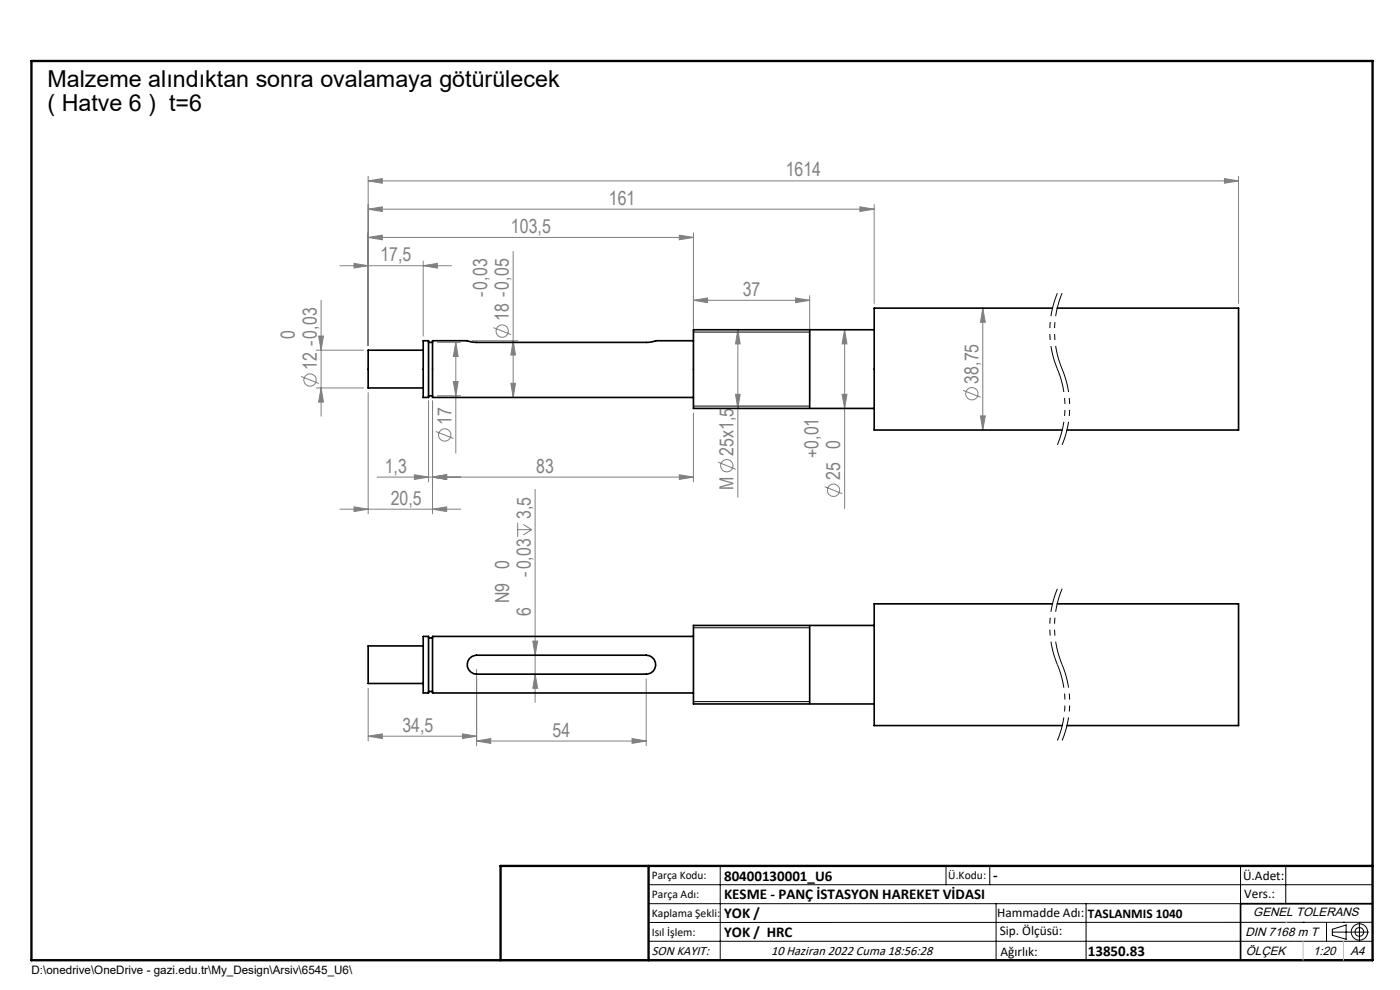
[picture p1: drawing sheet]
<svg xmlns="http://www.w3.org/2000/svg" width="297mm" height="210mm" viewBox="0 0 297 210" stroke-linecap="round" stroke-linejoin="round" font-family="sans-serif">
<g fill="none" stroke="#808080" stroke-width=".21">
<path d="M78.1 38.4l3-.5v1zM78.1 37.4v35.9M78.1 38.4h184.6M259.8 37.9l2.9 .5-2.9 .5zM262.7 37.4v27M72.1 56.4h23.7M75.1 55.9l3 .5-3 .5zM78.1 50.4l3-.5v1zM78.1 44.4l3-.5v1zM78.1 50.4h69M78.1 44.4h107.4M89.8 56.4l3-.5v1z"/>
<path d="M89.8 55.4v15.9M108.9 53.3v31M144.1 49.9l3 .5-3 .5zM147.1 49.4v35.7M182.4 43.9l3.1 .5-3.1 .5zM185.5 43.4v21M63.9 79.9l3.7 1.4M67.1 74.3h10M67.6 71.3h1l-.5 3zM68.1 63.7v24.6M92.8 72.6h4.9M96.7 72.6l.5 3h-1z"/>
<path d="M96.7 72.6v23.5M100.1 72.3h9.8M104.7 69.5l3.7 1.5M108.9 72.3l.5 3h-1zM147.1 63.7l3-.5v1zM147.1 63.7h24.7M156.5 69.9l.5 3h-1zM156.5 69.9v35.6M168.8 63.2l3 .5-3 .5zM171.8 62.7v22.4M179.2 69.9l.5 3h-1.1zM179.2 69.9v38"/>
<path d="M208.5 65.4l.5 3h-1zM208.5 65.4v25.8M67.1 82.3h10M68.1 82.3l.5 3h-1zM78.1 83.3v25.7M90.9 85v17.2M91.8 85v24M92.5 91.5l3.7 1.5M92.8 84h4.9M96.2 81h1l-.5 3zM108.4 81.3h1l-.5 3zM147.1 87.6v14.6"/>
<path d="M152.3 98l3.8 1.5M156 83.6h1l-.5 3zM178.6 83.6h1.1l-.5 3zM204.3 82.8l3.7 1.5M208 88.2h1l-.5 3zM72.1 108h25.7M75.1 107.5l3 .5-3 .5zM80 101.2h67.1M87.9 100.7l3 .5-3 .5zM91.8 101.2l3-.5v1zM91.8 108l3-.5v1zM109.8 110.9v3"/>
<path d="M109.8 112.4h3M111 111.3l1.8 1.1M112.8 112.4l-1.8 1.1M113.5 103.8v45.2M144.1 100.7l3 .5-3 .5zM175 103.2l3.7 1.5M113 136h1.1l-.6 3zM78.1 156.2l3-.5v1zM78.1 146v11.2M78.1 156.2h23M98.1 155.7l3 .5-3 .5zM101.1 142v16.2"/>
<path d="M101.1 157.2l3-.5v1zM101.1 157.2h36M113.5 143l.6 3h-1.1zM134.1 156.7l3 .5-3 .5zM137.1 144v14.2"/>
<circle cx="106.5" cy="70.2" r="1.31"/>
<circle cx="65.8" cy="80.6" r="1.31"/>
<circle cx="94.4" cy="92.3" r="1.31"/>
<circle cx="154.2" cy="98.8" r="1.31"/>
<circle cx="206.2" cy="83.5" r="1.31"/>
<circle cx="176.8" cy="104" r="1.31"/>
</g>
<path d="M224.3 62.2a20.9 20.9 0 0 0 0 16.1M224.3 78.3a20.9 20.9 0 0 1 0 16.1M225.3 62.2a20.9 20.9 0 0 0 0 16.1M225.3 78.3a20.9 20.9 0 0 1 0 16.1M224.3 124.9a20.9 20.9 0 0 0 0 16.1M225.3 124.9a20.9 20.9 0 0 0 0 16.1M224.3 141a20.9 20.9 0 0 1 0 16.1M225.3 141a20.9 20.9 0 0 1 0 16.1" fill="none" stroke="#000" stroke-width=".21" stroke-dasharray="6.3 1.3 1.3 1.3 1.3 1.3" stroke-dashoffset="1.3" stroke-linecap="butt"/>
<g fill="none" stroke="#000" stroke-width=".21">
<path d="M147.1 70.4h24.7M147.1 86.1h24.7M147.1 133.2h24.7M147.1 148.8h24.7M137.6 187.7h153.6M137.6 191.7h153.6M137.6 199.7h153.6M152.8 183.7v20M200.7 183.7v4M210 183.7v4M211.3 191.7v12M230.4 191.7v12"/>
<path d="M263.2 183.7v20M272.8 183.7v8M276.4 195.6h.1M281.4 195.6v4.1M282.6 197.7h7.8M282.6 197.1l3-.9v3l-3-.8zM285 195.6h.1M288.4 195.8v3.8M291.2 195.6l-153.6 .1"/>
<circle cx="288.4" cy="197.7" r="1.74"/>
<circle cx="288.4" cy="197.7" r=".93"/>
</g>
<path d="M171.8 69.9v16.7M171.8 132.7v16.6M291.2 191.7h-28v12M106.2 203.7h185" fill="none" stroke="#000" stroke-width=".35"/>
<path d="M6.7 12.9h284.5v190.8h-284.5zM137.6 183.7v20M291.2 183.7h-185v20" fill="none" stroke="#000" stroke-width=".5"/>
<path d="M272.8 195.6h.1M276.4 199.7v4M285 199.7v4" fill="none" stroke="#c0c0c0" stroke-width=".21"/>
<g fill="#808080">
<path d="M134.1 156.7l3 .5-3 .5zM101.1 157.2l3-.5v1zM91.8 108l3-.5v1zM75.1 107.5l3 .5-3 .5z"/>
<path d="M78.1 156.2l3-.5v1zM98.1 155.7l3 .5-3 .5zM75.1 55.9l3 .5-3 .5zM89.8 56.4l3-.5v1zM78.1 50.4l3-.5v1zM144.1 49.9l3 .5-3 .5zM78.1 44.4l3-.5v1zM182.4 43.9l3.1 .5-3.1 .5zM78.1 38.4l3-.5v1zM259.8 37.9l2.9 .5-2.9 .5zM147.1 63.7l3-.5v1zM168.8 63.2l3 .5-3 .5zM91.8 101.2l3-.5v1zM144.1 100.7l3 .5-3 .5zM87.9 100.7l3 .5-3 .5zM91.8 101.2l3-.5v1z"/>
<path d="M113.5 143l.6 3h-1.1zM113 136h1.1l-.6 3z"/>
<path d="M156.5 69.9l.5 3h-1zM156 83.6h1l-.5 3zM179.2 69.9l.5 3h-1.1zM178.6 83.6h1.1l-.5 3zM108.9 72.3l.5 3h-1zM108.4 81.3h1l-.5 3zM67.6 71.3h1l-.5 3zM68.1 82.3l.5 3h-1zM208.5 65.4l.5 3h-1zM208 88.2h1l-.5 3zM96.7 72.6l.5 3h-1zM96.2 81h1l-.5 3z"/>
</g>
<g fill="none" stroke="#000" stroke-width=".35">
<path d="M89.8 72.3h1.1v12h-1.1zM89.8 74.3h-11.7v8h11.7M90.9 72.6h.9M147.1 72.3h-8l-1.7 .3h-36.3l-1.2-.1-.8-.2h-7.3v12h55.3M185.5 69.9h-38.4v16.7h38.4M223.3 65.4h-37.8v25.8h39.8M224.3 65.4h38.4v25.8h-36.4M90.9 84h.9M89.8 135h1.1v12h-1.1zM89.8 137h-11.7v8h11.7M90.9 135.3h.9M99.6 139.7l.6-.5 .9-.2h36a2.01 2.01 0 0 1 2 2 2.01 2.01 0 0 1-2 2h-36a2.02 2.02 0 0 1-1.8-1.2 2.02 2.02 0 0 1 .3-2.1z"/>
<path d="M147.1 135h-55.3v12h55.3M185.5 132.7h-38.4v16.6h38.4M223.3 128.1h-37.8v25.8h39.8M224.3 128.1h38.4v25.8h-36.4M90.9 146.7h.9"/>
</g>
<g font-size="4.9">
<text x="10.1" y="18.5">Malzeme alındıktan sonra ovalamaya götürülecek</text>
<text x="10.1" y="23.5">( Hatve 6 ) t=6</text>
</g>
<g font-size="4.1" fill="#808080">
<text x="166.7" y="37.4">1614</text>
<text x="129.2" y="43.4">161</text>
<text x="108.4" y="49.4">103,5</text>
<text x="80.7" y="55.4">17,5</text>
<text x="103.3" y="62.9" transform="rotate(-90 103.3 62.9)">-0,03</text>
<text x="157.6" y="62.8">37</text>
<text x="62.6" y="71.8" transform="rotate(-90 62.6 71.8)">0</text>
<text x="108" y="68.1" transform="rotate(-90 108 68.1)">18 -0,05</text>
<text x="67.2" y="73.3" transform="rotate(-90 67.2 73.3)">-0,03</text>
<text x="67.2" y="78.4" transform="rotate(-90 67.2 78.4)">12</text>
<text x="207.6" y="81.4" transform="rotate(-90 207.6 81.4)">38,75</text>
<text x="95.8" y="90.1" transform="rotate(-90 95.8 90.1)">17</text>
<text x="178.3" y="95.2" transform="rotate(-90 178.3 95.2)">0</text>
<text x="81.6" y="100.3">1,3</text>
<text x="113.8" y="100.3">83</text>
<text x="155.6" y="96.7" transform="rotate(-90 155.6 96.7)">25x1,5</text>
<text x="173.6" y="97.1" transform="rotate(-90 173.6 97.1)">+0,01</text>
<text x="178.3" y="101.8" transform="rotate(-90 178.3 101.8)">25</text>
<text x="82.9" y="107.1">20,5</text>
<text x="155.6" y="103.9" transform="rotate(-90 155.6 103.9)">M</text>
<text x="112.6" y="110.1" transform="rotate(-90 112.6 110.1)">3,5</text>
<text x="108" y="120.8" transform="rotate(-90 108 120.8)">0</text>
<text x="112.6" y="122.3" transform="rotate(-90 112.6 122.3)">-0,03</text>
<text x="108" y="127.9" transform="rotate(-90 108 127.9)">N9</text>
<text x="112.6" y="130.7" transform="rotate(-90 112.6 130.7)">6</text>
<text x="85.4" y="155.2">34,5</text>
<text x="117.2" y="156.2">54</text>
</g>
<g font-size="3.2">
<text x="153.6" y="186.8">80400130001_U6</text>
<text x="153.6" y="190.8">KESME - PANÇ İSTASYON HAREKET VİDASI</text>
<text x="210.7" y="186.6">-</text>
<text x="153.6" y="194.8">YOK /</text>
<text x="153.6" y="198.8">YOK / HRC</text>
<text x="230.8" y="202.8">13850.83</text>
</g>
<g font-size="2.8">
<text x="263.7" y="186.7">Ü.Adet:</text>
<text x="263.9" y="190.5">Vers.:</text>
<text x="211.5" y="194.5">Hammadde Adı:</text>
<text x="230.8" y="194.7">TASLANMIS 1040</text>
<text x="138.3" y="202.6">SON KAYIT:</text>
<text x="163.6" y="202.6">10 Haziran 2022 Cuma 18:56:28</text>
<text x="212.1" y="198.4">Sip. Ölçüsü:</text>
<text x="212.2" y="202.7">Ağırlık:</text>
</g>
<g font-size="2.6">
<text x="265.9" y="194.4">GENEL TOLERANS</text>
<text x="264.2" y="198.5">DIN 7168 m T</text>
<text x="264.3" y="202.6">ÖLÇEK</text>
<text x="278.5" y="202.6">1:20</text>
<text x="286.5" y="202.6">A4</text>
</g>
<g font-size="2.5">
<text x="138.3" y="186.4">Parça Kodu:</text>
<text x="138.3" y="190.5">Parça Adı:</text>
<text x="201.2" y="186.5">Ü.Kodu:</text>
<text x="138.3" y="194.5">Kaplama Şekli:</text>
<text x="138.3" y="198.6">Isıl İşlem:</text>
<text x="6.7" y="206.7">D:\onedrive\OneDrive - gazi.edu.tr\My_Design\Arsiv\6545_U6\</text>
</g>
</svg>
